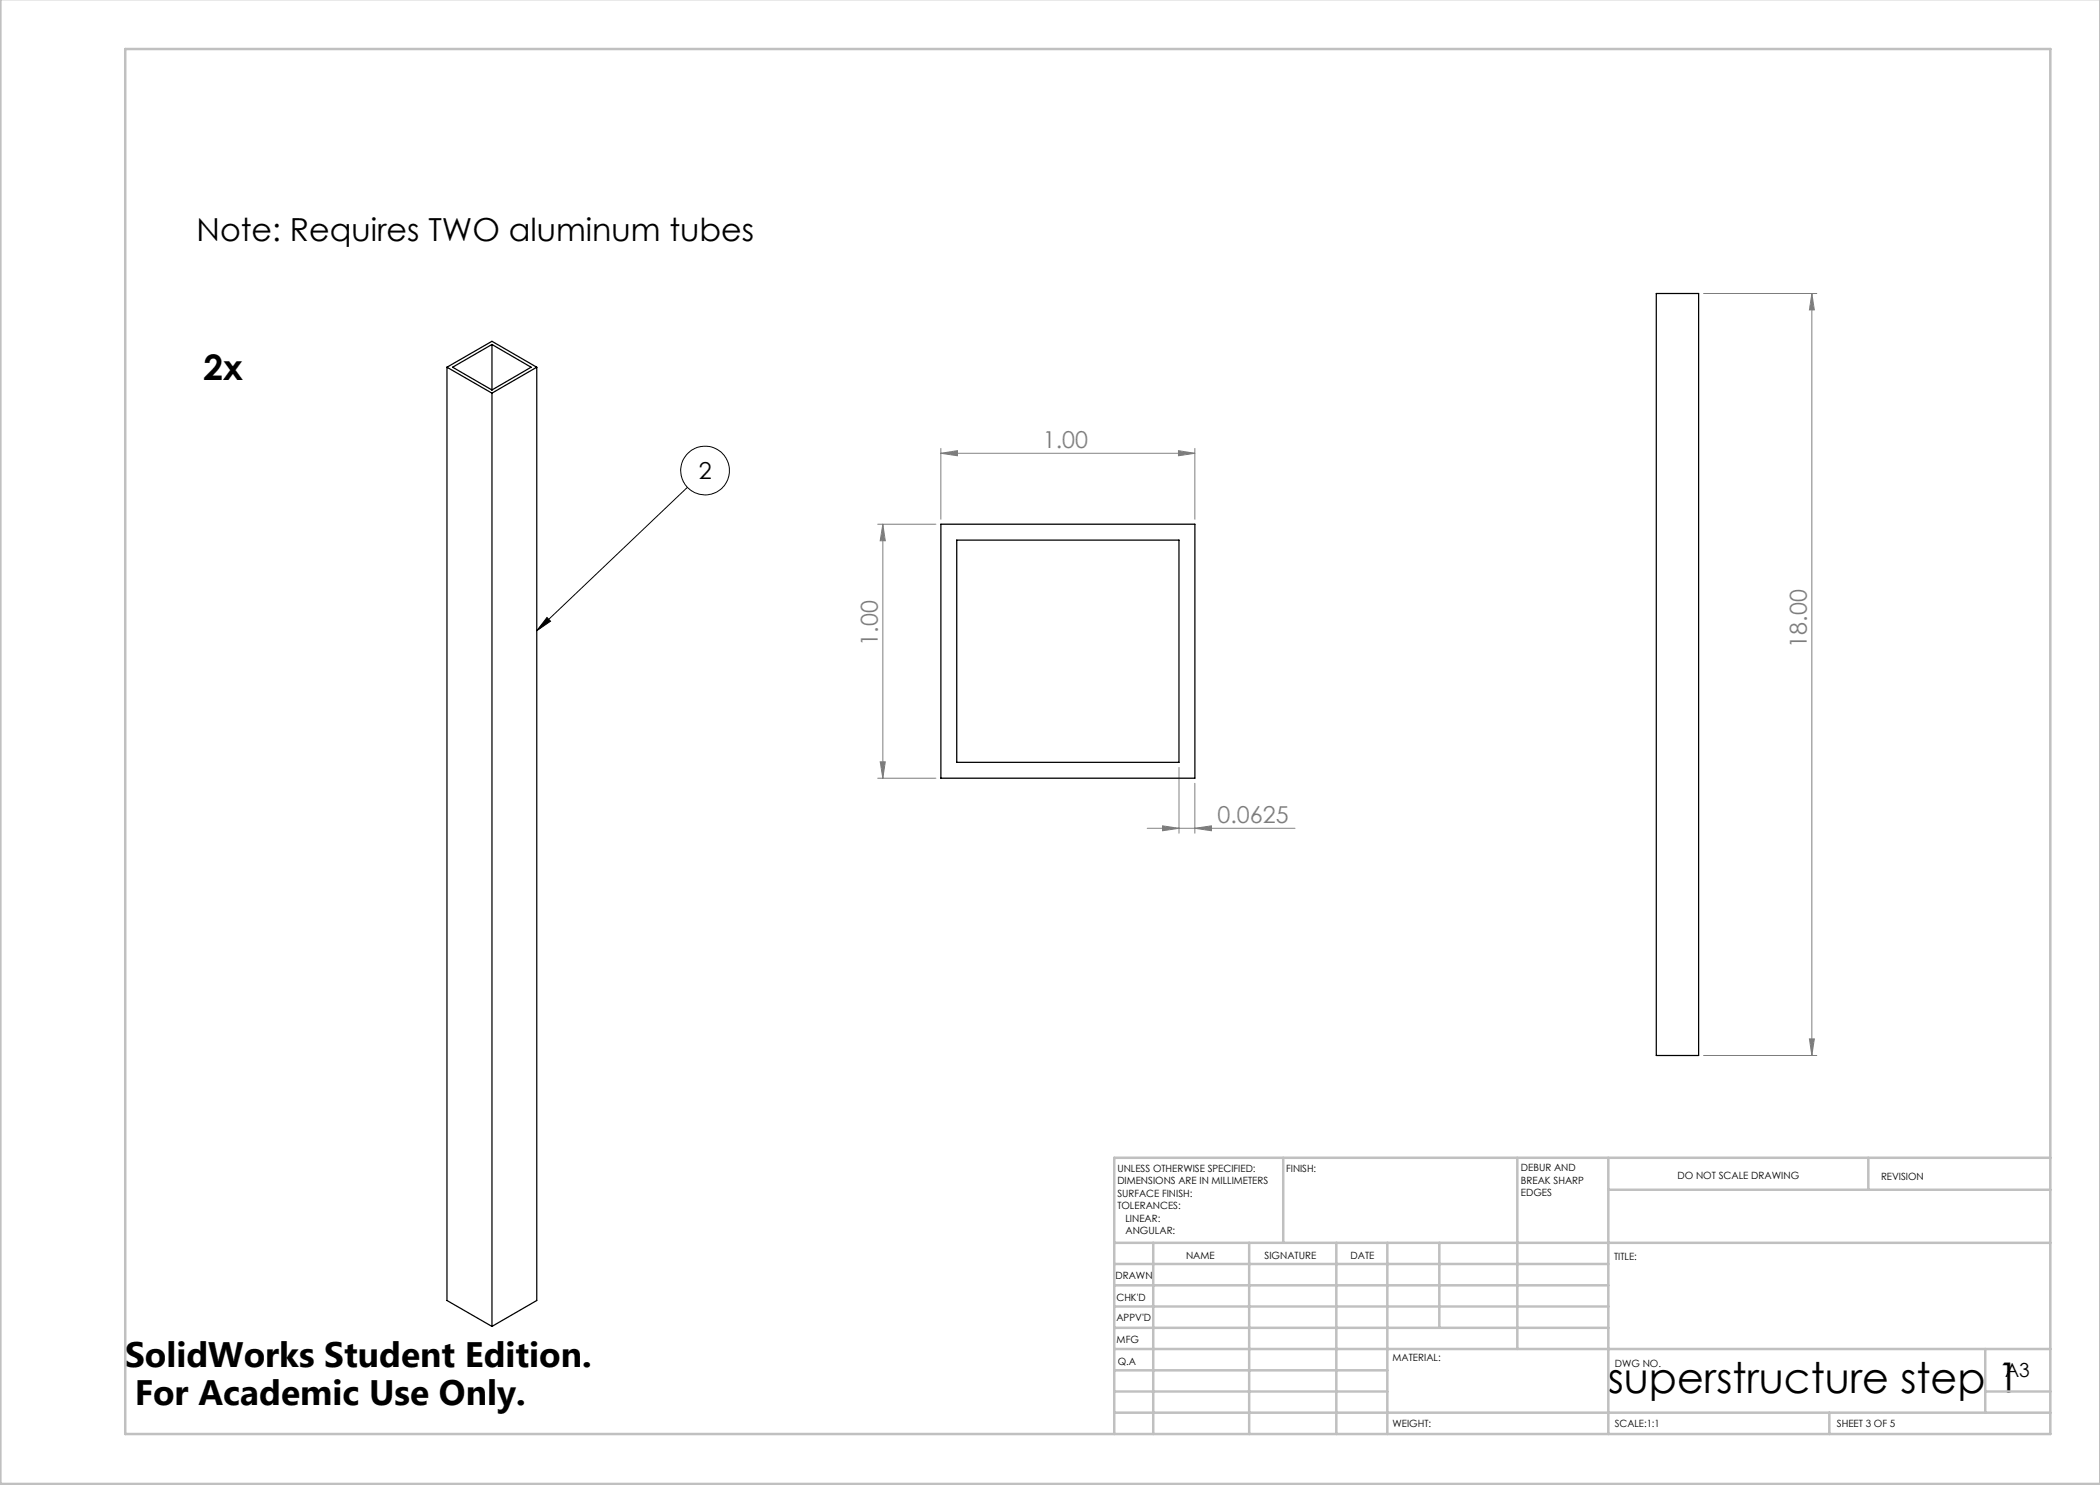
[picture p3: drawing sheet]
<svg xmlns="http://www.w3.org/2000/svg" width="420mm" height="297mm" viewBox="0 0 420 297" stroke-linecap="round" stroke-linejoin="round" font-family="sans-serif">
<g fill="none" stroke="#000" stroke-width=".2">
<path d="M137.5 97.5l-30.1 28.6M109.4 123.5l.7 .7-2.7 1.9z"/>
<circle cx="141" cy="94.1" r="4.9"/>
</g>
<g fill="none" stroke="#808080" stroke-width=".2">
<path d="M340.7 58.7h22.7M362.4 58.7l.5 3.3h-1zM362.4 58.7v152.4M188.2 90.7l3.3-.6v1.1zM188.2 89.7v14.2M188.2 90.7h50.8M235.7 90.1l3.3 .6-3.3 .5zM239 89.7v14.2M175.5 104.8h11.7M176.6 104.8v50.8M176.6 104.8l.5 3.4h-1.1zM175.5 155.6h11.7"/>
<path d="M176 152.4h1.1l-.5 3.2zM235.8 153.5v13.1M239 156.7v9.9M229.4 165.7h29.6M232.5 165.2l3.3 .5-3.3 .5zM239 165.7l3.3-.5v1zM340.7 211.1h22.7M361.9 207.8h1l-.5 3.3z"/>
</g>
<g fill="none" stroke="#c0c0c0" stroke-width=".5">
<path d="M.1 -.1v296.9h419.9M25 9.8h385.1v277h-385.1zM256.6 231.6v17M303.5 231.6v38.2M321.7 231.6v55.2M321.7 237.9h88.4M373.7 231.6v6.3M410.1 231.6h-187.3v55.2M222.8 248.6h187.3M222.8 257.1h98.9M222.8 252.8h98.9M230.6 248.6v38.2"/>
<path d="M249.8 248.6v38.2M267.3 248.6v38.2M277.5 248.6v38.2M287.9 248.6v17M222.8 265.6h98.9M222.8 261.3h98.9M222.8 278.3h54.7M222.8 274.1h54.7M222.8 269.8h187.3M397.1 278.3h13M397.1 269.8v12.7M222.8 282.5h187.3"/>
<path d="M365.9 282.5v4.3"/>
</g>
<path d="M109.4 123.5l.7 .7-2.7 1.9z" fill="#000"/>
<g fill="#808080">
<path d="M176 152.4h1.1l-.5 3.2zM176.6 104.8l.5 3.4h-1.1z"/>
<path d="M362.4 58.7l.5 3.3h-1zM361.9 207.8h1l-.5 3.3z"/>
<path d="M188.2 90.7l3.3-.6v1.1zM235.7 90.1l3.3 .6-3.3 .5zM232.5 165.2l3.3 .5-3.3 .5zM239 165.7l3.3-.5v1z"/>
</g>
<path d="M331.3 58.7h8.4v152.4h-8.4zM89.4 73.4v186.7l9 5.2M89.4 73.4l9 5.2M89.4 73.4l9-5.1 9 5.1M98.4 68.9v9.1M98.4 78.6v186.7M98.4 68.9l7.8 4.5-7.8 4.6M98.4 68.9l-7.9 4.5 7.9 4.6M107.4 73.4l-9 5.2M107.4 73.4v186.7l-9 5.2M188.2 104.8h50.8v50.8h-50.8zM191.3 108h44.5v44.5h-44.5z" fill="none" stroke="#000" stroke-width=".25"/>
<text font-size="8.5" x="321.6" y="278.5">superstructure step 1</text>
<g font-size="7.1">
<text x="40.7" y="76">2x</text>
<text x="25" y="273.3">SolidWorks Student Edition.</text>
<text x="26.9" y="281">For Academic Use Only.</text>
</g>
<text font-size="6.3" x="39.3" y="48.2">Note: Requires TWO aluminum tubes</text>
<g font-size="4.7" fill="#808080">
<text x="208.6" y="89.6">1.00</text>
<text x="175.6" y="129.1" transform="rotate(-90 175.6 129.1)">1.00</text>
<text x="361.4" y="129.5" transform="rotate(-90 361.4 129.5)">18.00</text>
<text x="243.5" y="164.6">0.0625</text>
</g>
<text font-size="4.7" x="139.7" y="95.8">2</text>
<text font-size="3.9" x="401" y="275.4">A3</text>
<g font-size="2">
<text x="223.5" y="234.4">UNLESS OTHERWISE SPECIFIED:</text>
<text x="223.5" y="236.9">DIMENSIONS ARE IN MILLIMETERS</text>
<text x="223.5" y="239.4">SURFACE FINISH:</text>
<text x="257.2" y="234.4">FINISH:</text>
<text x="304.2" y="234.3">DEBUR AND</text>
<text x="304.2" y="236.8">BREAK SHARP</text>
<text x="304.2" y="239.3">EDGES</text>
<text x="335.5" y="235.8">DO NOT SCALE DRAWING</text>
<text x="376.2" y="236">REVISION</text>
<text x="223.5" y="241.9">TOLERANCES:</text>
<text x="225.1" y="244.4">LINEAR:</text>
<text x="225.1" y="246.9">ANGULAR:</text>
<text x="237.2" y="251.8">NAME</text>
<text x="252.9" y="251.7">SIGNATURE</text>
<text x="270.1" y="251.7">DATE</text>
<text x="223.1" y="255.9">DRAWN</text>
<text x="322.8" y="252">TITLE:</text>
<text x="223.3" y="260.1">CHK'D</text>
<text x="223.3" y="264.2">APPV'D</text>
<text x="223.3" y="268.6">MFG</text>
<text x="223.5" y="272.9">Q.A</text>
<text x="278.5" y="272.3">MATERIAL:</text>
<text x="323" y="273.4">DWG NO.</text>
<text x="278.5" y="285.3">WEIGHT:</text>
<text x="323" y="285.4">SCALE:1:1</text>
<text x="367.4" y="285.4">SHEET 3 OF 5</text>
</g>
</svg>
